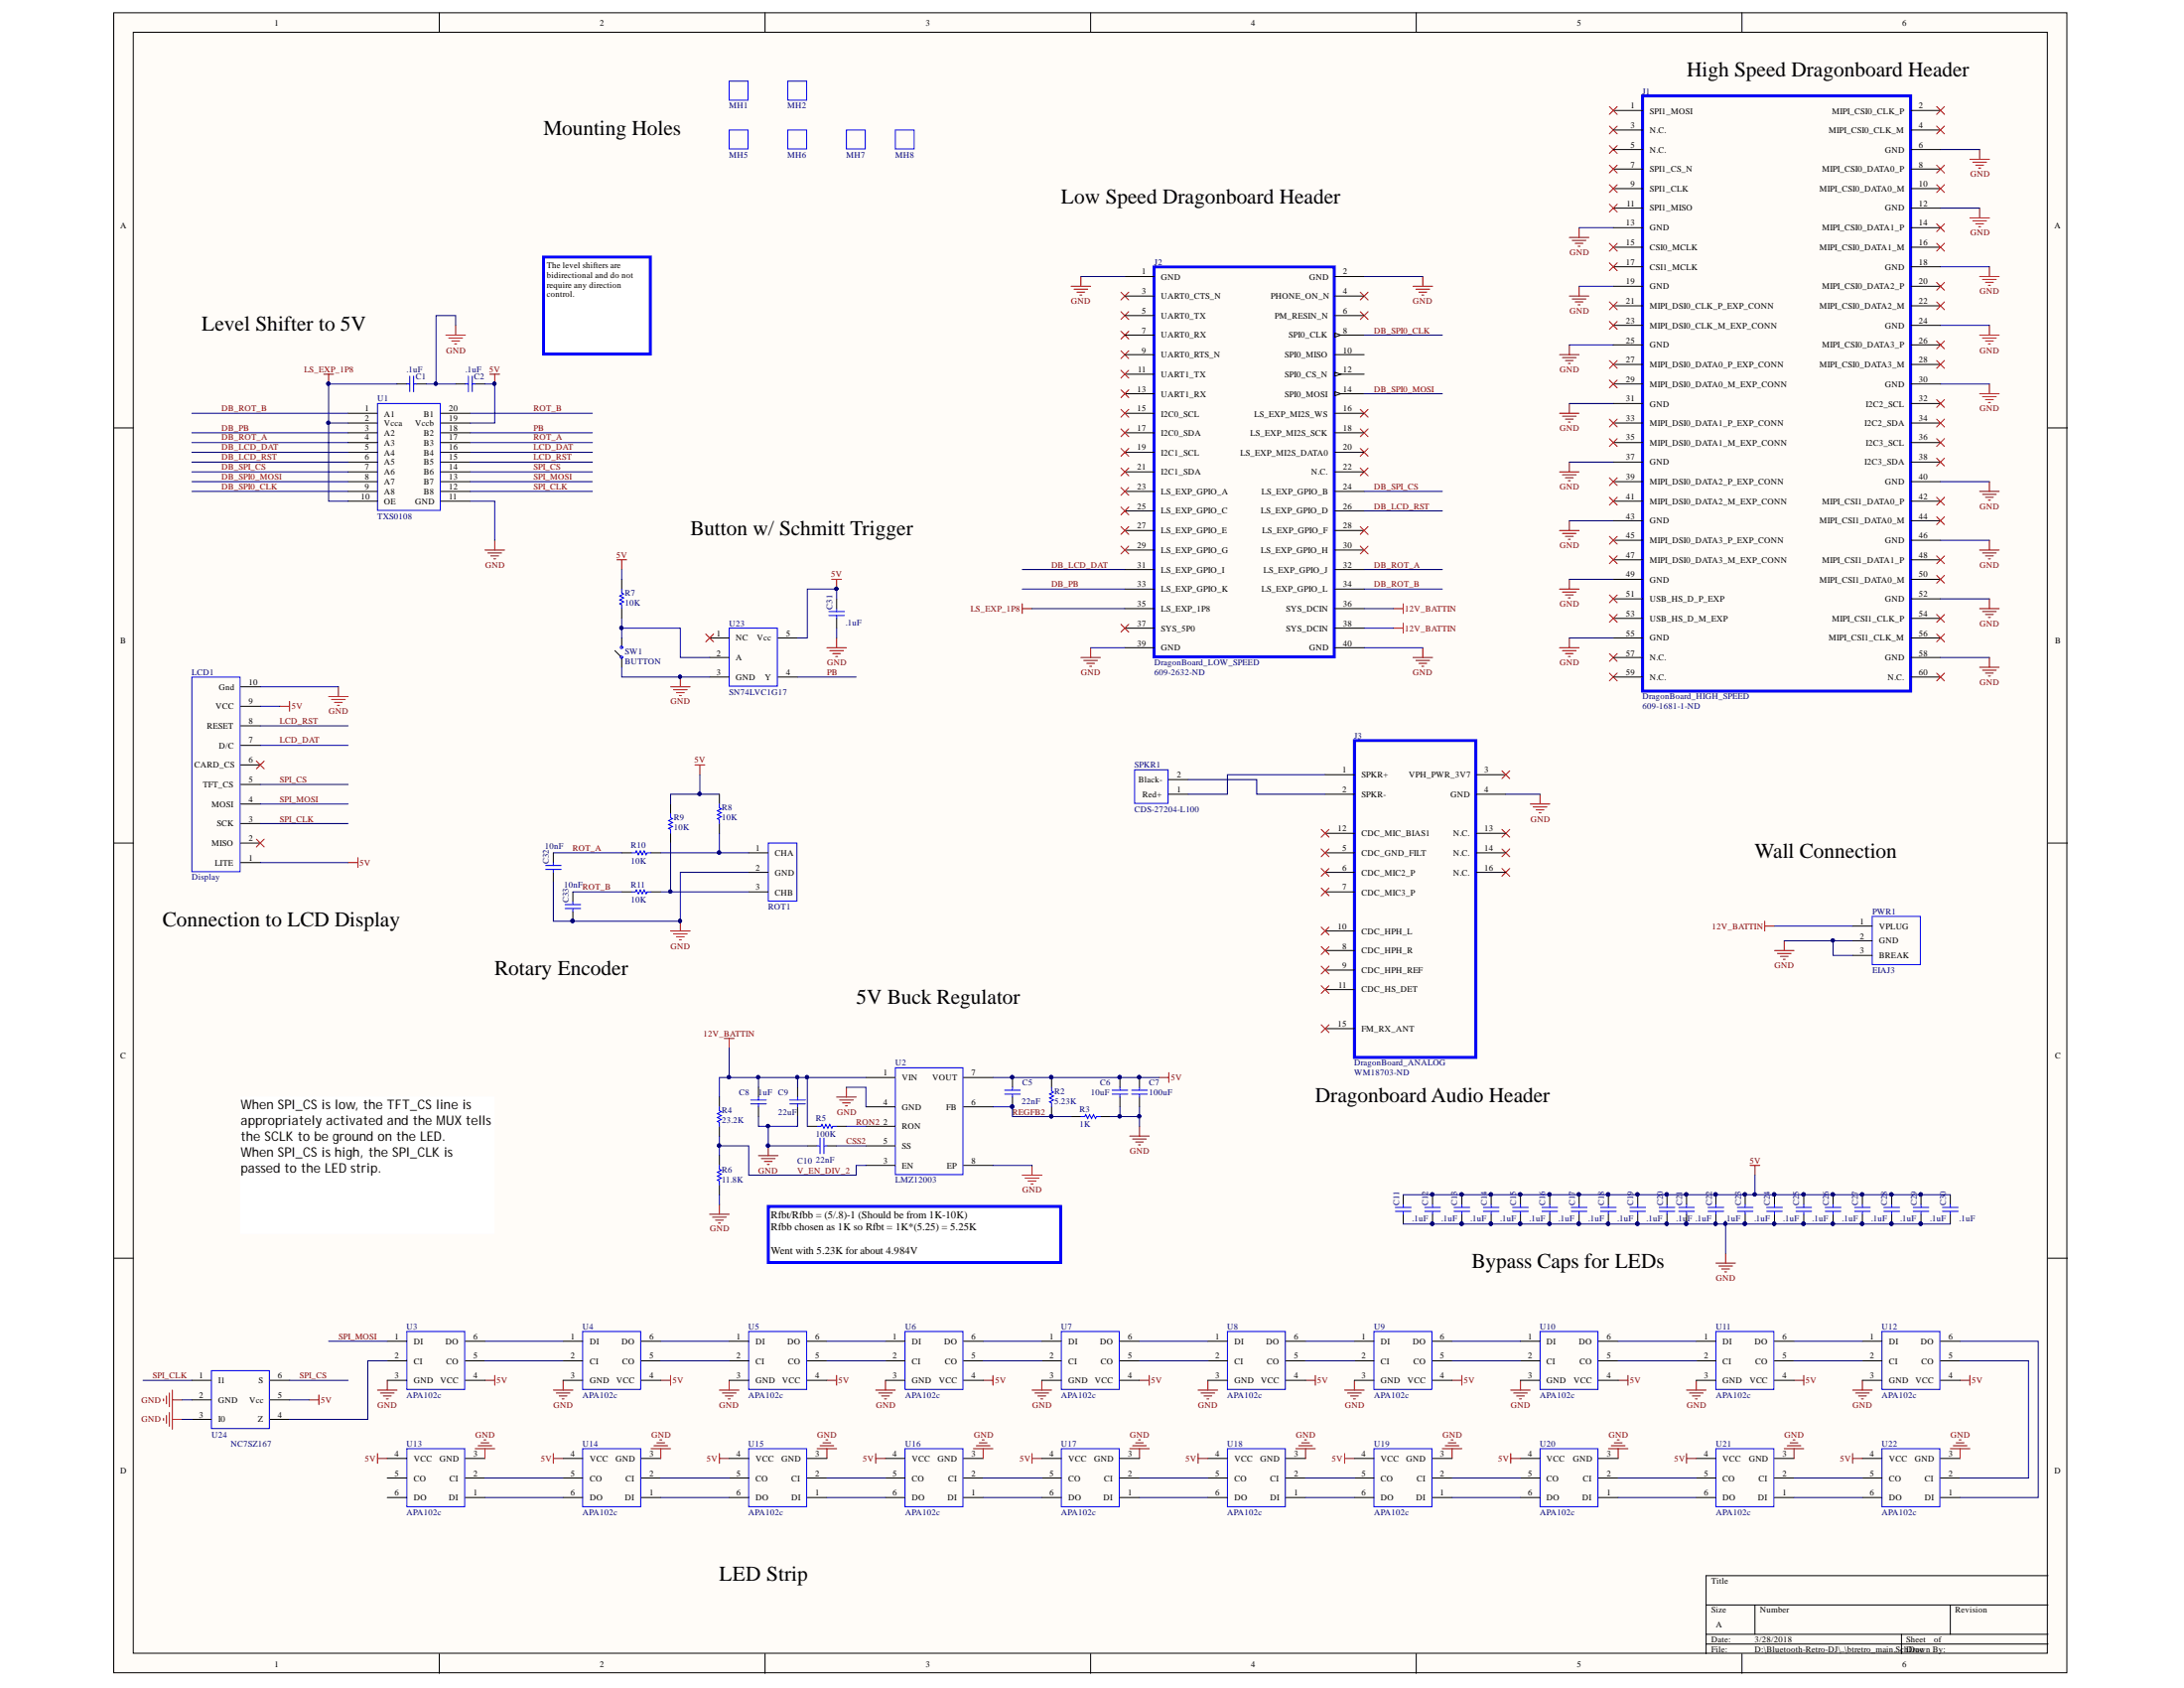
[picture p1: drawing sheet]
# Altium project btretro.PrjPcb
1 sheet, 79 parts. Net scope: global (net labels, ports and power ports of the same name join across sheets).
Board file: btretro_pcb.PcbDoc

## Sheet btretro_main.SchDoc
size 508 x 431 mm

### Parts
C1  value .1uF  [CAPC2012X135N]  (hidden comment: CAP_0805_.1u_250V)
C2  value .1uF  [CAPC2012X135N]  (hidden comment: CAP_0805_.1u_250V)
C5  value 22nF  [CAPC2012X135N]  (hidden comment: CAP_0805_m22n)
C6  value 10uF  [CAPC2012X135N]  (hidden comment: CAP_0805_10u_16V)
C7  value 100uF  [FP_1210]  (hidden comment: CAP_1210_100u_10V)
C8  value 1uF  [CAPC2012X135N]  (hidden comment: CAP_0805_1u_100V)
C9  value 22uF  [CAPC2012X135N]  (hidden comment: CAP_0805_22u_25V)
C10  value 22nF  [CAPC2012X135N]  (hidden comment: CAP_0805_m22n)
C11  value .1uF  [CAPC2012X135N]  (hidden comment: CAP_0805_.1u_250V)
C12  value .1uF  [CAPC2012X135N]  (hidden comment: CAP_0805_.1u_250V)
C13  value .1uF  [CAPC2012X135N]  (hidden comment: CAP_0805_.1u_250V)
C14  value .1uF  [CAPC2012X135N]  (hidden comment: CAP_0805_.1u_250V)
C15  value .1uF  [CAPC2012X135N]  (hidden comment: CAP_0805_.1u_250V)
C16  value .1uF  [CAPC2012X135N]  (hidden comment: CAP_0805_.1u_250V)
C17  value .1uF  [CAPC2012X135N]  (hidden comment: CAP_0805_.1u_250V)
C18  value .1uF  [CAPC2012X135N]  (hidden comment: CAP_0805_.1u_250V)
C19  value .1uF  [CAPC2012X135N]  (hidden comment: CAP_0805_.1u_250V)
C20  value .1uF  [CAPC2012X135N]  (hidden comment: CAP_0805_.1u_250V)
C21  value .1uF  [CAPC2012X135N]  (hidden comment: CAP_0805_.1u_250V)
C22  value .1uF  [CAPC2012X135N]  (hidden comment: CAP_0805_.1u_250V)
C23  value .1uF  [CAPC2012X135N]  (hidden comment: CAP_0805_.1u_250V)
C24  value .1uF  [CAPC2012X135N]  (hidden comment: CAP_0805_.1u_250V)
C25  value .1uF  [CAPC2012X135N]  (hidden comment: CAP_0805_.1u_250V)
C26  value .1uF  [CAPC2012X135N]  (hidden comment: CAP_0805_.1u_250V)
C27  value .1uF  [CAPC2012X135N]  (hidden comment: CAP_0805_.1u_250V)
C28  value .1uF  [CAPC2012X135N]  (hidden comment: CAP_0805_.1u_250V)
C29  value .1uF  [CAPC2012X135N]  (hidden comment: CAP_0805_.1u_250V)
C30  value .1uF  [CAPC2012X135N]  (hidden comment: CAP_0805_.1u_250V)
C31  value .1uF  [CAPC2012X135N]  (hidden comment: CAP_0805_.1u_250V)
C32  Capacitance: 10nF  [CAPC2012X135N]  (hidden comment: CAP_0805_10n_250V)
C33  Capacitance: 10nF  [CAPC2012X135N]  (hidden comment: CAP_0805_10n_250V)
J1  DragonBoard_HIGH_SPEED  Supplier Part Number 1: 609-1681-1-ND  [DB_HIGH_SPEED]
J2  DragonBoard_LOW_SPEED  Supplier Part Number 1: 609-2632-ND  [57202_40_PIN_HEADER]
J3  DragonBoard_ANALOG  Supplier Part Number 1: WM18703-ND  [16_PIN_ANALOG_CONN]
LCD1  Display  [LCD_HOLES]
MH1  MOUNTHOLES  [HOLE_BTRETRO]  (value not drawn)
MH2  MOUNTHOLES  [HOLE_BTRETRO]  (value not drawn)
MH5  MOUNTHOLES  [HOLE_BTRETRO]  (value not drawn)
MH6  MOUNTHOLES  [HOLE_BTRETRO]  (value not drawn)
MH7  MOUNTHOLES  [HOLE_BTRETRO]  (value not drawn)
MH8  MOUNTHOLES  [HOLE_BTRETRO]  (value not drawn)
PWR1  EIAJ3  [EIAJ3 BARREL]
R2  RES_5.23K  [RES0805]  (value not drawn)
R3  RES_0805_1K  [RES0805]  (value not drawn)
R4  RES_0805_23.2K  [RES0805]  (value not drawn)
R5  RES_0805_100K  [RES0805]  (value not drawn)
R6  RES_0805_11.8K  [RES0805]  (value not drawn)
R7  Resistance: 10K  [RES0805]  (hidden comment: RES_0805_10K)
R8  Resistance: 10K  [RES0805]  (hidden comment: RES_0805_10K)
R9  Resistance: 10K  [RES0805]  (hidden comment: RES_0805_10K)
R10  Resistance: 10K  [RES0805]  (hidden comment: RES_0805_10K)
R11  Resistance: 10K  [RES0805]  (hidden comment: RES_0805_10K)
ROT1  ROT_ENCODER  [ROTENCFP]  (value not drawn)
SPKR1  CDS-27204-L100  [SPK_BTRETRO]
SW1  BUTTON  [BUTTON]
U1  TXS0108  [TSSOP20]
U2  LMZ12003  [TO-PMOD-7]
U3  APA102c  [LED_APA]
U4  APA102c  [LED_APA]
U5  APA102c  [LED_APA]
U6  APA102c  [LED_APA]
U7  APA102c  [LED_APA]
U8  APA102c  [LED_APA]
U9  APA102c  [LED_APA]
U10  APA102c  [LED_APA]
U11  APA102c  [LED_APA]
U12  APA102c  [LED_APA]
U13  APA102c  [LED_APA]
U14  APA102c  [LED_APA]
U15  APA102c  [LED_APA]
U16  APA102c  [LED_APA]
U17  APA102c  [LED_APA]
U18  APA102c  [LED_APA]
U19  APA102c  [LED_APA]
U20  APA102c  [LED_APA]
U21  APA102c  [LED_APA]
U22  APA102c  [LED_APA]
U23  SN74LVC1G17  [DBV0005A (SOT-23)]
U24  NC7SZ167  [SC70]

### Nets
5V: C2.2 C5.2 C6.2 C7.2 C11.2 C12.2 C13.2 C14.2 C15.2 C16.2 C17.2 C18.2 C19.2 C20.2 C21.2 C22.2 C23.2 C24.2 C25.2 C26.2 C27.2 C28.2 C29.2 C30.2 C31.2 LCD1.1(LITE) LCD1.9(VCC) R2.2 R7.2 R8.2 R9.2 U1.19(Vccb) U2.7(VOUT) U3.4(VCC) U4.4(VCC) U5.4(VCC) U6.4(VCC) U7.4(VCC) U8.4(VCC) U9.4(VCC) U10.4(VCC) U11.4(VCC) U12.4(VCC) U13.4(VCC) U14.4(VCC) U15.4(VCC) U16.4(VCC) U17.4(VCC) U18.4(VCC) U19.4(VCC) U20.4(VCC) U21.4(VCC) U22.4(VCC) U23.5(Vcc) U24.5(Vcc)
12V_BATTIN: C8.2 C9.2 J2.36(SYS_DCIN) J2.38(SYS_DCIN) PWR1.1(VPLUG) R4.2 R5.1 U2.1(VIN)
GND: C1.2 C2.1 C6.1 C7.1 C8.1 C9.1 C10.1 C11.1 C12.1 C13.1 C14.1 C15.1 C16.1 C17.1 C18.1 C19.1 C20.1 C21.1 C22.1 C23.1 C24.1 C25.1 C26.1 C27.1 C28.1 C29.1 C30.1 C31.1 C32.1 C33.1 J1.6(GND) J1.12(GND) J1.13(GND) J1.18(GND) J1.19(GND) J1.24(GND) J1.25(GND) J1.30(GND) J1.31(GND) J1.37(GND) J1.40(GND) J1.43(GND) J1.46(GND) J1.49(GND) J1.52(GND) J1.55(GND) J1.58(GND) J2.1(GND) J2.2(GND) J2.39(GND) J2.40(GND) J3.4(GND) LCD1.10(Gnd) PWR1.2(GND) PWR1.3(BREAK) R3.2 R6.1 ROT1.2(GND) SW1.2 U1.11(GND) U2.4(GND) U2.8(EP) U3.3(GND) U4.3(GND) U5.3(GND) U6.3(GND) U7.3(GND) U8.3(GND) U9.3(GND) U10.3(GND) U11.3(GND) U12.3(GND) U13.3(GND) U14.3(GND) U15.3(GND) U16.3(GND) U17.3(GND) U18.3(GND) U19.3(GND) U20.3(GND) U21.3(GND) U22.3(GND) U23.3(GND) U24.2(GND) U24.3(I0)
LS_EXP_1P8: C1.1 J2.35(LS_EXP_1P8) U1.2(Vcca) U1.10(OE)
CSS2: C10.2 U2.5(SS)
DB_LCD_DAT: J2.31(LS_EXP_GPIO_I) U1.5(A4)
DB_LCD_RST: J2.26(LS_EXP_GPIO_D) U1.6(A5)
DB_PB: J2.33(LS_EXP_GPIO_K) U1.3(A2)
DB_ROT_A: J2.32(LS_EXP_GPIO_J) U1.4(A3)
DB_ROT_B: J2.34(LS_EXP_GPIO_L) U1.1(A1)
DB_SPI0_CLK: J2.8(SPI0_CLK) U1.9(A8)
DB_SPI0_MOSI: J2.14(SPI0_MOSI) U1.8(A7)
DB_SPI_CS: J2.24(LS_EXP_GPIO_B) U1.7(A6)
LCD_DAT: LCD1.7(D/C) U1.16(B4)
LCD_RST: LCD1.8(RESET) U1.15(B5)
PB: U1.18(B2) U23.4(Y)
REGFB2: C5.1 R2.1 R3.1 U2.6(FB)
RON2: R5.2 U2.2(RON)
ROT_A: C32.2 R10.1 U1.17(B3)
ROT_B: C33.2 R11.1 U1.20(B1)
SPI_CLK: LCD1.3(SCK) U1.12(B8) U24.1(I1)
SPI_CS: LCD1.5(TFT_CS) U1.14(B6) U24.6(S)
SPI_MOSI: LCD1.4(MOSI) U1.13(B7) U3.1(DI)
V_EN_DIV_2: R4.1 R6.2 U2.3(EN)
NetJ3_1: J3.1(SPKR+) SPKR1.1(Red+)
NetJ3_2: J3.2(SPKR-) SPKR1.2(Black-)
NetR7_1: R7.1 SW1.1 U23.2(A)
NetR8_1: R8.1 R10.2 ROT1.1(CHA)
NetR9_1: R9.1 R11.2 ROT1.3(CHB)
NetU3_2: U3.2(CI) U24.4(Z)
NetU3_5: U3.5(CO) U4.2(CI)
NetU3_6: U3.6(DO) U4.1(DI)
NetU4_5: U4.5(CO) U5.2(CI)
NetU4_6: U4.6(DO) U5.1(DI)
NetU5_5: U5.5(CO) U6.2(CI)
NetU5_6: U5.6(DO) U6.1(DI)
NetU6_5: U6.5(CO) U7.2(CI)
NetU6_6: U6.6(DO) U7.1(DI)
NetU7_5: U7.5(CO) U8.2(CI)
NetU7_6: U7.6(DO) U8.1(DI)
NetU8_5: U8.5(CO) U9.2(CI)
NetU8_6: U8.6(DO) U9.1(DI)
NetU9_5: U9.5(CO) U10.2(CI)
NetU9_6: U9.6(DO) U10.1(DI)
NetU10_5: U10.5(CO) U11.2(CI)
NetU10_6: U10.6(DO) U11.1(DI)
NetU11_5: U11.5(CO) U12.2(CI)
NetU11_6: U11.6(DO) U12.1(DI)
NetU12_5: U12.5(CO) U22.2(CI)
NetU12_6: U12.6(DO) U22.1(DI)
NetU13_1: U13.1(DI) U14.6(DO)
NetU13_2: U13.2(CI) U14.5(CO)
NetU14_1: U14.1(DI) U15.6(DO)
NetU14_2: U14.2(CI) U15.5(CO)
NetU15_1: U15.1(DI) U16.6(DO)
NetU15_2: U15.2(CI) U16.5(CO)
NetU16_1: U16.1(DI) U17.6(DO)
NetU16_2: U16.2(CI) U17.5(CO)
NetU17_1: U17.1(DI) U18.6(DO)
NetU17_2: U17.2(CI) U18.5(CO)
NetU18_1: U18.1(DI) U19.6(DO)
NetU18_2: U18.2(CI) U19.5(CO)
NetU19_1: U19.1(DI) U20.6(DO)
NetU19_2: U19.2(CI) U20.5(CO)
NetU20_1: U20.1(DI) U21.6(DO)
NetU20_2: U20.2(CI) U21.5(CO)
NetU21_1: U21.1(DI) U22.6(DO)
NetU21_2: U21.2(CI) U22.5(CO)

Not connected (* = marked no-connect by the designer): J1 1(SPI1_MOSI)* 2(MIPI_CSI0_CLK_P)* 3(N.C.)* 4(MIPI_CSI0_CLK_M)* 5(N.C.)* 7(SPI1_CS_N)* 8(MIPI_CSI0_DATA0_P)* 9(SPI1_CLK)* 10(MIPI_CSI0_DATA0_M)* 11(SPI1_MISO)* 14(MIPI_CSI0_DATA1_P)* 15(CSI0_MCLK)* 16(MIPI_CSI0_DATA1_M)* 17(CSI1_MCLK)* 20(MIPI_CSI0_DATA2_P)* 21(MIPI_DSI0_CLK_P_EXP_CONN)* 22(MIPI_CSI0_DATA2_M)* 23(MIPI_DSI0_CLK_M_EXP_CONN)* 26(MIPI_CSI0_DATA3_P)* 27(MIPI_DSI0_DATA0_P_EXP_CONN)* 28(MIPI_CSI0_DATA3_M)* 29(MIPI_DSI0_DATA0_M_EXP_CONN)* 32(I2C2_SCL)* 33(MIPI_DSI0_DATA1_P_EXP_CONN)* 34(I2C2_SDA)* 35(MIPI_DSI0_DATA1_M_EXP_CONN)* 36(I2C3_SCL)* 38(I2C3_SDA)* 39(MIPI_DSI0_DATA2_P_EXP_CONN)* 41(MIPI_DSI0_DATA2_M_EXP_CONN)* 42(MIPI_CSI1_DATA0_P)* 44(MIPI_CSI1_DATA0_M)* 45(MIPI_DSI0_DATA3_P_EXP_CONN)* 47(MIPI_DSI0_DATA3_M_EXP_CONN)* 48(MIPI_CSI1_DATA1_P)* 50(MIPI_CSI1_DATA0_M)* 51(USB_HS_D_P_EXP)* 53(USB_HS_D_M_EXP)* 54(MIPI_CSI1_CLK_P)* 56(MIPI_CSI1_CLK_M)* 57(N.C.)* 59(N.C.)* 60(N.C.)*; J2 3(UART0_CTS_N)* 4(PHONE_ON_N)* 5(UART0_TX)* 6(PM_RESIN_N)* 7(UART0_RX)* 9(UART0_RTS_N)* 10(SPI0_MISO) 11(UART1_TX)* 12(SPI0_CS_N) 13(UART1_RX)* 15(I2C0_SCL)* 16(LS_EXP_MI2S_WS)* 17(I2C0_SDA)* 18(LS_EXP_MI2S_SCK)* 19(I2C1_SCL)* 20(LS_EXP_MI2S_DATA0)* 21(I2C1_SDA)* 22(N.C.)* 23(LS_EXP_GPIO_A)* 25(LS_EXP_GPIO_C)* 27(LS_EXP_GPIO_E)* 28(LS_EXP_GPIO_F)* 29(LS_EXP_GPIO_G)* 30(LS_EXP_GPIO_H)* 37(SYS_5P0)*; J3 3(VPH_PWR_3V7)* 5(CDC_GND_FILT)* 6(CDC_MIC2_P)* 7(CDC_MIC3_P)* 8(CDC_HPH_R)* 9(CDC_HPH_REF)* 10(CDC_HPH_L)* 11(CDC_HS_DET)* 12(CDC_MIC_BIAS1)* 13(N.C.)* 14(N.C.)* 15(FM_RX_ANT)* 16(N.C.)*; LCD1 2(MISO)* 6(CARD_CS)*; U13 5(CO) 6(DO); U23 1(NC)*

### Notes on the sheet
- (near J1) High Speed Dragonboard Header
- Mounting Holes
- Low Speed Dragonboard Header
- Level Shifter to 5V
- The level shifters are bidirectional and do not require any direction control.
- Button w/ Schmitt Trigger
- Wall Connection
- Connection to LCD Display
- Rotary Encoder
- 5V Buck Regulator
- Dragonboard Audio Header
- When SPI_CS is low, the TFT_CS line is appropriately activated and the MUX tells the SCLK to be ground on the LED.
  When SPI_CS is high, the SPI_CLK is passed to the LED strip.
- Rfbt/Rfbb = (5/.8)-1 (Should be from 1K-10K)
  Rfbb chosen as 1K so Rfbt = 1K*(5.25) = 5.25K
  Went with 5.23K for about 4.984V
- Bypass Caps for LEDs
- LED Strip
